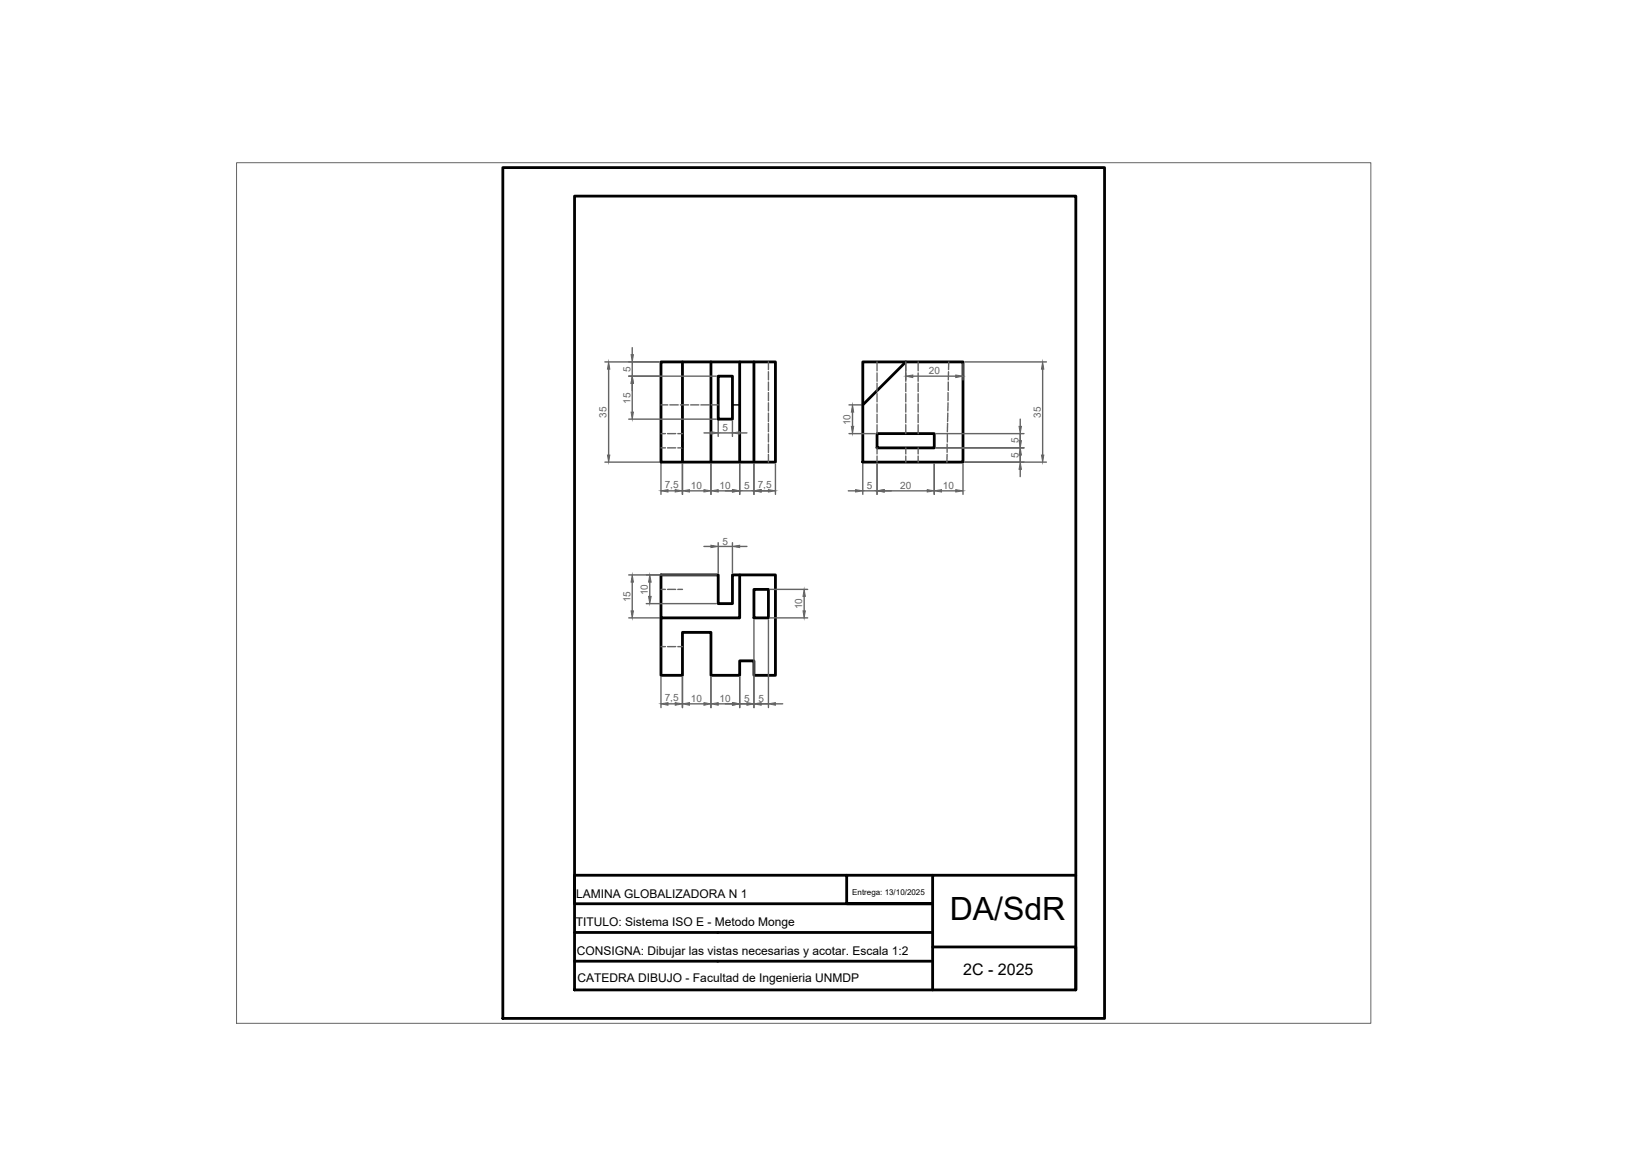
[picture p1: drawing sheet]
<svg xmlns="http://www.w3.org/2000/svg" width="297mm" height="210mm" viewBox="0 0 297 210" stroke-linecap="round" stroke-linejoin="round" font-family="sans-serif">
<!-- layer: 0 -->
<g fill="none" stroke="#000" stroke-width=".51">
<path d="M91.1 30.4h109.1v154.2h-109.1zM104.1 35.5h90.9v143.9h-90.9zM119.8 65.6h20.7v18.2h-20.7zM123.7 65.6v18.2M128.8 65.6v18.2M130.2 68.2h2.5v7.8h-2.5zM134.1 65.6v18.2M136.6 65.6v18.2M156.4 65.6h18.1v18.2h-18.1zM158.9 78.6h10.4v2.6h-10.4zM164.2 65.6l-7.8 7.8M134.1 104.2h-1.4v5.2h-2.5v-5.2h-10.4v18.2h3.9v-7.8h5.1v7.8h5.3v-2.6h2.5v2.6h3.9v-18.2h-6.4v7.8h-14.3"/>
<path d="M136.6 106.8h2.7v5.2h-2.7zM153.4 158.7v5.1h15.6h-64.9v-5.1h64.9M195 158.7h-26v20.7M104.1 174.2h64.9M104.1 169h64.9M169 171.6h26v7.8"/>
</g>
<g fill="none" stroke="#636466" stroke-width=".25">
<path d="M109.6 65.6h9.9M110.3 66.9v15.6M113.9 68.2h15.9M113.9 76h15.9M114.6 63v1.3M114.6 65.6v2.6M114.6 69.5v5.2M119.8 73.4h1.2M119.8 78.6h.8M121 78.6h1.5M121.4 73.4h1.5M122.8 78.6h.9"/>
<path d="M123.3 73.4h1.5M125.2 73.4h1.4M127 73.4h1.6M127.6 78.5h1.2M128.9 73.4h1.3M130.2 76.3v2.8M130.2 78.5h2.5M132.7 76.3v2.8M134.1 78.5h1.3M139.3 65.6v1.4M139.3 67.4v1.5M139.3 69.2v1.6"/>
<path d="M139.3 71.1v1.5M139.3 73v1.5M139.3 74.9v1.5M139.3 76.7v1.6M139.3 78.6v1.5M153.9 73.4h2.1M153.9 78.6h4.7M154.5 74.7v2.6M158.9 65.6v1.6M158.9 67.6v1.5M158.9 69.5v1.5M158.9 71.4v1.4"/>
<path d="M158.9 73.2v1.5M158.9 75.1v1.5M158.9 77v1.6M164.2 65.6v3.5M164.2 69.5v1.5M164.2 71.4v1.4M164.2 73.2v1.5M164.2 75.1v1.5M164.2 77v1.6M165.4 68.2h7.8M166.4 65.6v1.6M166.4 67.6v1.5"/>
<path d="M166.4 69.5v1.5M166.4 71.4v1.4M166.4 73.2v1.5M166.4 75.1v1.5M166.4 77v1.6M169.7 78.6h15.9M171.7 78.6v1.5M171.7 76.7v1.6M171.8 74.9l-.1 1.5M171.8 71.1v1.5M171.8 73v1.5M171.9 69.2v1.6"/>
<path d="M171.9 67.4v1.5M171.9 65.6v1.4M174.5 65.9v3M174.9 65.6h14.7M184.9 76v1.3M184.9 78.6v5.2M189 66.9v15.6M109.6 83.8h9.9M119.8 81.2h.8M119.8 84.1v5.5M121 81.2h1.5M121.1 89h1.3"/>
<path d="M122.8 81.2h.9M123.7 84.1v5.5M125 89h2.6M127.6 99h1.2M128.8 84.1v5.5M130.2 89h2.5M130.2 98.4v5.5M130.2 99h2.5M132.7 98.4v5.5M134.1 89h2.5M134.1 84.1v5.5M134.1 99h1.3"/>
<path d="M136.6 84.1v5.5M138 89h1.3M139.3 80.5v1.5M139.3 82.4v1.4M140.5 84.1v5.5M153.7 89h1.4M156.4 89h2.5M156.4 84.1v5.5M158.9 81.2v1.1M158.9 82.7v1.1M158.9 84.1v5.5M160.3 89h7.7"/>
<path d="M164.2 81.2v1.1M164.2 82.7v1.1M166.4 81.2v1.1M166.4 82.7v1.1M169.3 84.1v5.5M169.7 81.2h15.9M170.6 89h2.6M171.6 80.5v1.5M171.6 82.4v1.4M174.5 84.1v5.5M174.9 83.8h14.7M184.9 85.1v1.3"/>
<path d="M113.9 112h5.6M113.9 104.2h15.9M114.6 105.5v5.2M117.1 109.4h12.7M117.8 105.5v2.6M119.8 117.2h.8M119.8 106.8h.8M121 117.2h1.5M121 106.8h1.5M122.8 117.2h.9M122.8 106.8h.9M136.6 112.3v16"/>
<path d="M139.3 112.3v16M139.6 106.8h6.8M139.6 112h6.8M145.7 108.1v2.6M119.8 122.7v5.6M121.1 127.6h1.3M123.7 122.7v5.6M125 127.6h2.6M128.8 122.7v5.6M130.2 127.6h2.5M134.1 122.7v5.6M134.1 127.6h5.2"/>
<path d="M140.5 127.6h1.3"/>
</g>
<path d="M123.7 78.6v1.1M132.7 73.4h1.4M119.8 81.2v1.1M119.8 82.7v1.1M123.7 80.1v1.1" fill="none" stroke="#000" stroke-width=".25"/>
<g fill="#636466" stroke="#636466" stroke-width=".18">
<path d="M119.8 89l1.3-.2v.4z"/>
<path d="M122.4 88.8l1.3 .2-1.3 .2z"/>
<path d="M123.7 89l1.3-.2v.4z"/>
<path d="M127.6 88.8l1.2 .2-1.2 .2z"/>
<path d="M128.8 89l1.4-.2v.4z"/>
<path d="M132.7 88.8l1.4 .2-1.4 .2z"/>
<path d="M136.6 89l1.4-.2v.4z"/>
<path d="M139.3 88.8l1.2 .2-1.2 .2z"/>
<path d="M128.8 78.3l1.4 .2-1.4 .2z"/>
<path d="M132.7 78.5l1.4-.2v.4z"/>
<path d="M164.2 68.2l1.2-.2v.4z"/>
<path d="M173.2 68l1.3 .2-1.3 .2z"/>
<path d="M168 88.8l1.3 .2-1.3 .2z"/>
<path d="M158.9 89l1.4-.2v.4z"/>
<path d="M155.1 88.8l1.3 .2-1.3 .2z"/>
<path d="M169.3 89l1.3-.2v.4z"/>
<path d="M173.2 88.8l1.3 .2-1.3 .2z"/>
<path d="M110.1 82.5h.4l-.2 1.3z"/>
<path d="M110.3 65.6l.2 1.3h-.4z"/>
<path d="M114.4 74.7h.4l-.2 1.3z"/>
<path d="M114.6 68.2l.2 1.3h-.4z"/>
<path d="M189 65.6l.2 1.3h-.4z"/>
<path d="M188.8 82.5h.4l-.2 1.3z"/>
<path d="M184.9 81.2l.2 1.3h-.4z"/>
<path d="M184.7 77.3h.4l-.2 1.3z"/>
<path d="M184.7 79.9h.4l-.2 1.3z"/>
<path d="M184.9 83.8l.2 1.3h-.4z"/>
<path d="M154.3 77.3h.4l-.2 1.3z"/>
<path d="M154.5 73.4l.2 1.3h-.4z"/>
<path d="M114.4 64.3h.4l-.2 1.3z"/>
<path d="M119.8 127.6l1.3-.2v.4z"/>
<path d="M122.4 127.4l1.3 .2-1.3 .2z"/>
<path d="M123.7 127.6l1.3-.2v.4z"/>
<path d="M127.6 127.4l1.2 .2-1.2 .2z"/>
<path d="M132.7 127.4l1.4 .2-1.4 .2z"/>
<path d="M128.8 127.6l1.4-.2v.4z"/>
<path d="M136.6 127.6l1.4-.2v.4z"/>
<path d="M114.4 110.7h.4l-.2 1.3z"/>
<path d="M114.6 104.2l.2 1.3h-.4z"/>
<path d="M135.4 127.4l1.2 .2-1.2 .2z"/>
<path d="M139.3 127.6l1.2-.2v.4z"/>
<path d="M145.5 110.7h.5l-.3 1.3z"/>
<path d="M145.7 106.8l.3 1.3h-.5z"/>
<path d="M128.8 98.8l1.4 .2-1.4 .3z"/>
<path d="M132.7 99l1.4-.2v.5z"/>
<path d="M117.5 108.1h.5l-.2 1.3z"/>
<path d="M117.8 104.2l.2 1.3h-.5z"/>
</g>
<path d="M42.9 29.5h205.5v156h-205.5z" fill="none" stroke="#636466" stroke-width=".18"/>
<text font-size="5.8" x="172.1" y="166.8">DA/SdR</text>
<text font-size="2.9" x="174.6" y="176.8">2C - 2025</text>
<g font-size="2.2">
<text x="104.4" y="167.9">TITULO: Sistema ISO E - Metodo Monge</text>
<text x="104.4" y="162.7">LAMINA GLOBALIZADORA N 1</text>
<text x="104.5" y="173">CONSIGNA: Dibujar las vistas necesarias y acotar. Escala 1:2</text>
<text x="104.7" y="178.1">CATEDRA DIBUJO - Facultad de Ingenieria UNMDP</text>
</g>
<g font-size="1.8" fill="#636466">
<text x="114.2" y="67.4" transform="rotate(-90 114.2 67.4)">5</text>
<text x="168.3" y="67.8">20</text>
<text x="109.9" y="75.7" transform="rotate(-90 109.9 75.7)">35</text>
<text x="114.2" y="73.2" transform="rotate(-90 114.2 73.2)">15</text>
<text x="154.2" y="77.1" transform="rotate(-90 154.2 77.1)">10</text>
<text x="188.6" y="75.7" transform="rotate(-90 188.6 75.7)">35</text>
<text x="131" y="78.1">5</text>
<text x="184.6" y="83" transform="rotate(-90 184.6 83)">5</text>
<text x="184.6" y="80.4" transform="rotate(-90 184.6 80.4)">5</text>
<text x="120.5" y="88.4">7,5</text>
<text x="125.2" y="88.6">10</text>
<text x="130.4" y="88.6">10</text>
<text x="134.9" y="88.6">5</text>
<text x="137.3" y="88.4">7,5</text>
<text x="157.1" y="88.6">5</text>
<text x="163.1" y="88.6">20</text>
<text x="170.9" y="88.6">10</text>
<text x="131" y="98.7">5</text>
<text x="117.4" y="107.9" transform="rotate(-90 117.4 107.9)">10</text>
<text x="114.2" y="109.2" transform="rotate(-90 114.2 109.2)">15</text>
<text x="145.4" y="110.5" transform="rotate(-90 145.4 110.5)">10</text>
<text x="120.5" y="127">7,5</text>
<text x="125.2" y="127.2">10</text>
<text x="130.4" y="127.2">10</text>
<text x="134.9" y="127.2">5</text>
<text x="137.4" y="127.2">5</text>
</g>
<text font-size="1.5" x="154.5" y="162.2">Entrega: 13/10/2025</text>
</svg>
